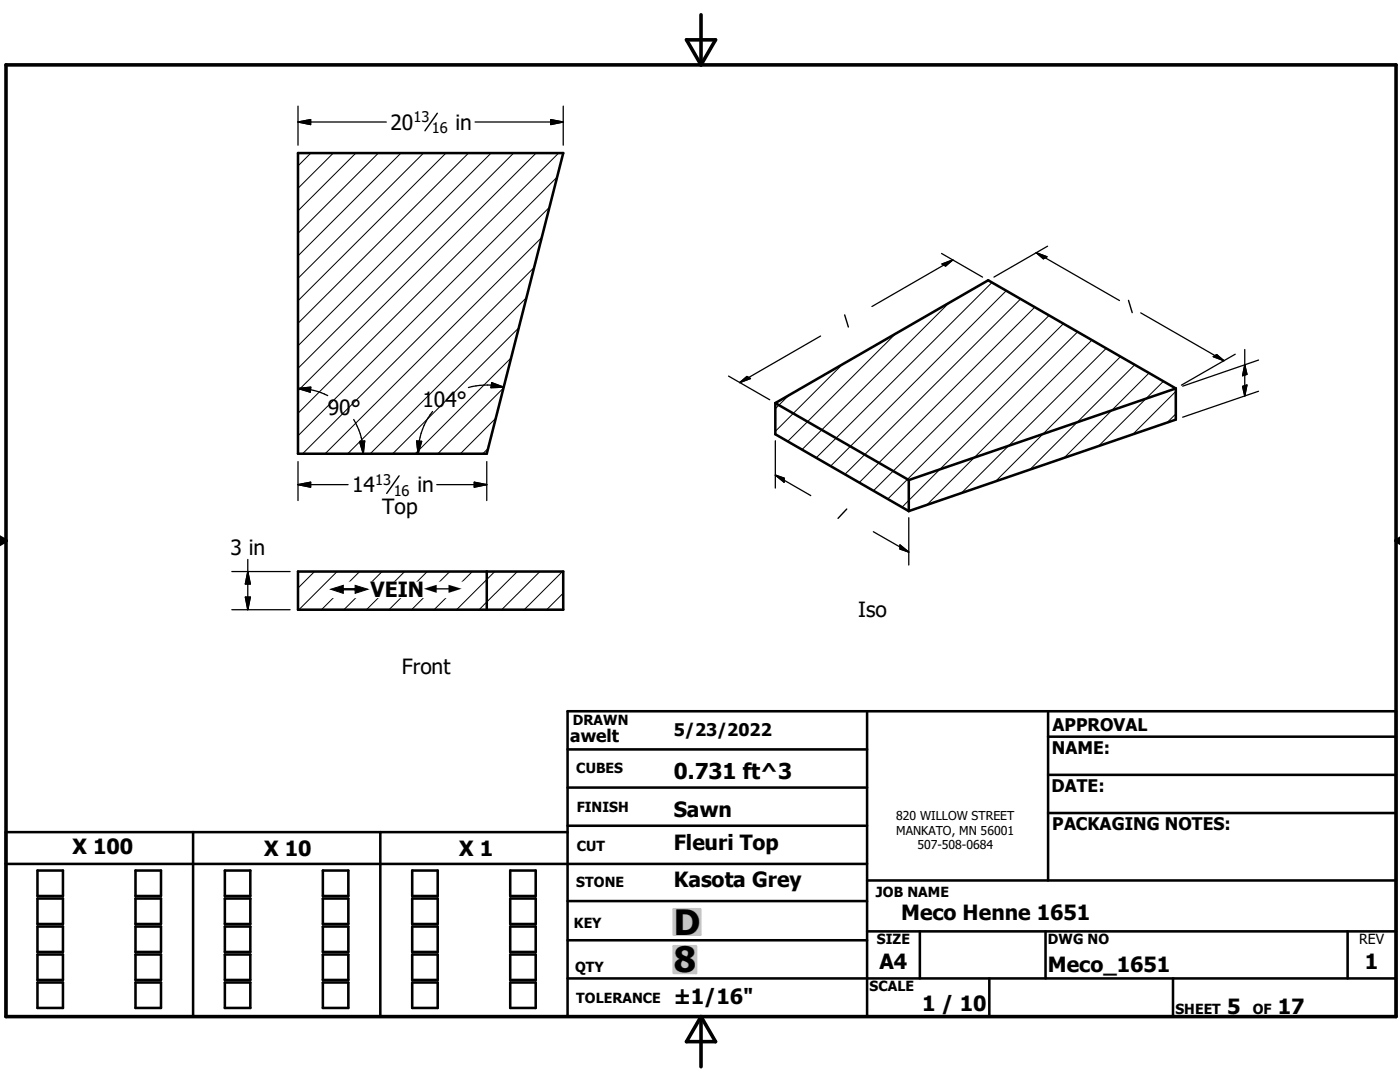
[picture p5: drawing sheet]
<svg xmlns="http://www.w3.org/2000/svg" width="279mm" height="216mm" viewBox="0 0 279 216" stroke-linecap="round" stroke-linejoin="round" font-family="sans-serif">
<g fill="none" stroke="#000" stroke-width=".51">
<path d="M59.5 30.5h52.9l-15.3 60h-37.6zM234.7 77.5l-37.5-21.6-42.5 24.5M234.7 77.5v6.2l-53.3 18.3M234.7 77.5l-53.3 18.3M154.7 80.4v6.3l26.7 15.3M154.7 80.4l26.7 15.4M181.4 95.8v6.2M59.5 114h52.9v7.7h-52.9zM97.1 114v7.7M113.3 149.5h59.7M113.3 157.2h59.7M173 141.9v61"/>
<path d="M209.2 147h69.4M209.2 154.6h69.4M209.2 141.9v33.8M1.2 172.4h171.8M7.5 173.7h5.1v5.1h-5.1zM7.5 179.3h5.1v5.1h-5.1zM27 173.7h5.1v5.1h-5.1zM27 179.3h5.1v5.1h-5.1zM38.5 166v36.9M44.9 173.7h5.1v5.1h-5.1zM44.9 179.3h5.1v5.1h-5.1zM64.4 173.7h5.1v5.1h-5.1z"/>
<path d="M64.4 179.3h5.1v5.1h-5.1zM75.9 166v36.9M82.3 173.7h5.1v5.1h-5.1zM82.3 179.3h5.1v5.1h-5.1zM101.8 173.7h5.1v5.1h-5.1zM101.8 179.3h5.1v5.1h-5.1zM113.3 166h-112.1v36.9h277.4v-61h-165.3v61M113.3 179.8h59.7M113.3 164.8h59.7M173 175.7h105.6M209.2 162.2h69.4M7.5 184.9h5.1v5.1h-5.1z"/>
<path d="M7.5 190.5h5.1v5h-5.1zM7.5 196h5.1v5.1h-5.1zM27 190.5h5.1v5h-5.1zM27 196h5.1v5.1h-5.1zM27 184.9h5.1v5.1h-5.1zM44.9 190.5h5.1v5h-5.1zM44.9 196h5.1v5.1h-5.1zM44.9 184.9h5.1v5.1h-5.1zM64.4 190.5h5.1v5h-5.1zM64.4 196h5.1v5.1h-5.1zM64.4 184.9h5.1v5.1h-5.1zM82.3 190.5h5.1v5h-5.1z"/>
<path d="M82.3 196h5.1v5.1h-5.1zM82.3 184.9h5.1v5.1h-5.1zM101.8 190.5h5.1v5h-5.1zM101.8 196h5.1v5.1h-5.1zM101.8 184.9h5.1v5.1h-5.1zM113.3 187.6h59.7M113.3 195.2h165.3M173 185.8h105.6M183.6 185.8v9.4M197.4 195.2v7.7M208.7 185.8v9.4M234.1 195.2v7.7"/>
<path d="M268.9 185.8v9.4"/>
</g>
<g fill="none" stroke="#000" stroke-width=".2">
<path d="M62 30.5l-2.5 2.6M66.5 30.5l-7 7.1M71 30.5l-11.5 11.6M75.5 30.5l-16 16.1M80 30.5l-20.5 20.6M84.5 30.5l-25 25M89 30.5l-29.5 29.5M93.5 30.5l-34 34M98 30.5l-38.5 38.5M102.5 30.5l-43 43M107 30.5l-47.5 47.5M111.2 35.3l-51.7 51.7"/>
<path d="M111.5 30.5l-52 52M105.1 59.4l-31.2 31.1M106.6 53.4l-37.2 37.1M108.1 47.4l-43.2 43.1M109.7 41.4l-49.3 49.1M198 56.4l-35.1 34.9M200.8 58l-35 35M203.7 59.7l-35.1 34.9M100.5 77.4l-13.1 13.1M102 71.4l-19.1 19.1M103.6 65.4l-25.2 25.1M157.5 78.9l-2.8 2.7"/>
<path d="M168.1 72.7l-13.4 13.4M178.7 66.6l-21.5 21.5M189.4 60.5l-29.4 29.2M206.5 61.3l-35 35M209.4 62.9l-35.1 35M212.2 64.6l-35 35M215.1 66.2l-35.1 35M217.9 67.9l-32.9 32.9M220.8 69.5l-29 28.9M223.6 71.2l-24.9 24.9M226.5 72.8l-21 20.9M229.3 74.4l-17 17"/>
<path d="M232.2 76.1l-13 12.9M234.7 78.1l-8.6 8.6M97.4 89.5l-1 1M98.9 83.5l-7 7M234.7 82.6l-1.8 1.7M62.8 114l-3.3 3.3M67.3 114l-7.6 7.7M71.8 114l-7.6 7.7M76.3 114l-7.7 7.7M80.8 114l-7.7 7.7M85.3 114l-7.7 7.7M89.8 114l-7.7 7.7"/>
<path d="M94.3 114l-7.7 7.7M98.7 114l-7.6 7.7M103.2 114l-7.6 7.7M107.8 114l-7.7 7.7M112.3 114l-7.7 7.7M112.4 118.4l-3.3 3.3"/>
</g>
<path d="M1.2 12.9h277.4v190h-277.4zM137 7.9h5.8l-2.9 5zM139.9 2.9v10M-.1 107.9h1.3M-.1 107.2l1.3 .7M1.2 107.9l-1.2 .7M278.6 107.9h.8M278.6 107.9l.8 .5M279.4 107.4l-.8 .5M139.9 202.9v10M139.9 202.9l2.9 5h-5.8z" fill="none" stroke="#000" stroke-width=".71"/>
<g fill="#c0c0c0" stroke="#c0c0c0" stroke-width=".51">
<path d="M134.5 188.8h4.4v5.3z"/>
<path d="M134.5 188.8l4.4 5.3h-4.4z"/>
<path d="M134.5 181.4h5.3v5.1z"/>
<path d="M134.5 181.4l5.3 5.1h-5.3z"/>
</g>
<path d="M87.3 22.6l-2.5 3.5M225.2 59.9l.8 2.5M168.6 62.8l.7 2.4M79.6 95l-2.4 3.5M169 101.6l-1.8 1.8" fill="none" stroke="#000" stroke-width=".28"/>
<g fill="none" stroke="#000" stroke-width=".25">
<path d="M59.5 24.3l2.5-.4v1zM59.5 21.2v7.8M59.5 24.3h17.6M94.8 24.3h17.6M109.9 23.9l2.5 .4-2.5 .6zM112.4 21.2v7.8M187.9 50.6l8.2 4.7M188 52.7l2.1-.8-1.4 1.2zM190.1 51.9l-16.1 9.3M206.8 50.4l16.6 9.6M206.8 50.4l2.1 .8-.7 .4zM209.1 49.1l-10.7 6.2"/>
<path d="M59.5 77.5a13.3 13.3 0 0 1 5.9 1.4M59.5 77.5l2.5-.2-.1 .9zM98.1 76.4l2.4 .9-2.5 .1zM100.5 77.3a13.8 13.8 0 0 0-7 0M145.4 75l8.2 4.8M147.6 76.3l1.5-1.2 .7 .4zM163.8 67.1l-16.2 9.2M227.7 62.4l16.5 9.6M242.1 71.2l.7-.4 1.4 1.2zM246.5 70.7l-10.7 6.2M248 77.1l.9-.3-.5 2.2zM248.4 69.7v9.3"/>
<path d="M248.4 72.8l.5 1.9-.9 .3zM251.2 78.1l-15.2 5.1M251.2 71.8l-15.2 5.3M59.5 96.7h10M59.5 96.7l2.5-.5v1zM59.5 92.1v7.8M70.6 83.7l1 2.1a12.9 12.9 0 0 1 .9 4.7M71.8 88.1l1-.1-.3 2.5zM83.2 88l.9 .1-.7 2.4zM86.3 82.1a13.4 13.4 0 0 0-2.9 8.4M87.2 96.7h9.9M94.7 96.2l2.4 .5-2.4 .5z"/>
<path d="M97.1 92.1v7.8M154.7 94.8l7.1 4.1M154.7 94.8l1.8 .6v.8zM154.7 87.9v9.5M46.3 114h11.6M49 119.1h1l-.5 2.6zM49.5 111.6v10.1M49.5 114l.5 2.5h-1zM174.3 106.1l7.1 4.1M179.6 108.7l1.8 1.5-1.8-.6zM181.4 103.3v9.4M46.3 121.7h11.6"/>
</g>
<g fill="#000" stroke="#000" stroke-width=".25">
<path d="M59.5 24.3l2.5-.4v1zM109.9 23.9l2.5 .4-2.5 .6zM188 52.7l2.1-.8-1.4 1.2zM206.8 50.4l2.1 .8-.7 .4zM59.5 77.5l2.5-.2-.1 .9zM98.1 76.4l2.4 .9-2.5 .1zM147.6 76.3l1.5-1.2 .7 .4zM242.1 71.2l.7-.4 1.4 1.2zM248 77.1l.9-.3-.5 2.2zM248.4 72.8l.5 1.9-.9 .3zM59.5 96.7l2.5-.5v1zM71.8 88.1l1-.1-.3 2.5z"/>
<path d="M83.2 88l.9 .1-.7 2.4zM94.7 96.2l2.4 .5-2.4 .5zM154.7 94.8l1.8 .6v.8zM49 119.1h1l-.5 2.6zM49.5 114l.5 2.5h-1zM179.6 108.7l1.8 1.5-1.8-.6z"/>
</g>
<g fill="#fff" stroke="#fff" stroke-width=".25">
<path d="M66 116.2h26.6v3z"/>
<path d="M66 116.2l26.6 3h-26.6z"/>
</g>
<g font-size="7">
<text x="134.5" y="186.5">D</text>
<text x="134.5" y="194">8</text>
</g>
<text font-size="4.4" x="134.5" y="155.5">0.731 ft^3</text>
<g font-size="4.2">
<text x="77.9" y="25.9">20</text>
<text x="90.9" y="25.9">in</text>
<text x="65.4" y="82.9">90°</text>
<text x="84.3" y="81.2">104°</text>
<text x="70.3" y="98.3">14</text>
<text x="83.3" y="98.3">in</text>
<text x="76.3" y="102.5">Top</text>
<text x="46" y="110.8">3 in</text>
<text x="74" y="119.2">VEIN</text>
<text x="171.3" y="123.2">Iso</text>
<text x="80.2" y="134.6">Front</text>
<text x="134.4" y="163.1">Sawn</text>
<text x="14.5" y="170.5">X 100</text>
<text x="52.7" y="170.9">X 10</text>
<text x="91.7" y="170.9">X 1</text>
<text x="134.4" y="169.5">Fleuri Top</text>
<text x="134.4" y="176.9">Kasota Grey</text>
<text x="179.9" y="183.6">Meco Henne 1651</text>
<text x="175.5" y="193.3">A4</text>
<text x="209.1" y="194">Meco_1651</text>
<text x="272.4" y="193.3">1</text>
<text x="134.4" y="200.3">±1/16&quot;</text>
<text x="184" y="201.7">1 / 10</text>
<text x="244.9" y="202.3">5</text>
<text x="255" y="202.3">17</text>
</g>
<g font-size="3.5">
<text x="113.8" y="148">awelt</text>
<text x="134.5" y="146.9">5/23/2022</text>
<text x="210.1" y="145.8">APPROVAL</text>
<text x="209.9" y="150.4">NAME:</text>
<text x="209.8" y="158.1">DATE:</text>
<text x="210" y="165.6">PACKAGING NOTES:</text>
</g>
<g font-size="3.3">
<text x="66" y="119.2">#</text>
<text x="84.6" y="119.2">#</text>
</g>
<g font-size="2.9">
<text x="82.5" y="24.3">13</text>
<text x="86.2" y="26.5">16</text>
<text x="74.8" y="96.7">13</text>
<text x="78.6" y="98.9">16</text>
</g>
<g font-size="2.8">
<text x="114.3" y="144.6">DRAWN</text>
<text x="115" y="154.3">CUBES</text>
<text x="115.1" y="162">FINISH</text>
<text x="115.1" y="169.8">CUT</text>
<text x="115" y="177.1">STONE</text>
<text x="174.8" y="178.9">JOB NAME</text>
<text x="114.6" y="185.3">KEY</text>
<text x="175" y="188.4">SIZE</text>
<text x="209.1" y="188.4">DWG NO</text>
<text x="271.3" y="188.4">REV</text>
<text x="114.8" y="193.9">QTY</text>
<text x="173.5" y="197.8">SCALE</text>
<text x="115" y="200.2">TOLERANCE</text>
<text x="234.6" y="202.3">SHEET</text>
<text x="250" y="202.3">OF</text>
</g>
<g font-size="2.4">
<text x="178.9" y="163.6">820 WILLOW STREET</text>
<text x="178.9" y="166.5">MANKATO, MN 56001</text>
<text x="183.1" y="169.5">507-508-0684</text>
</g>
</svg>
